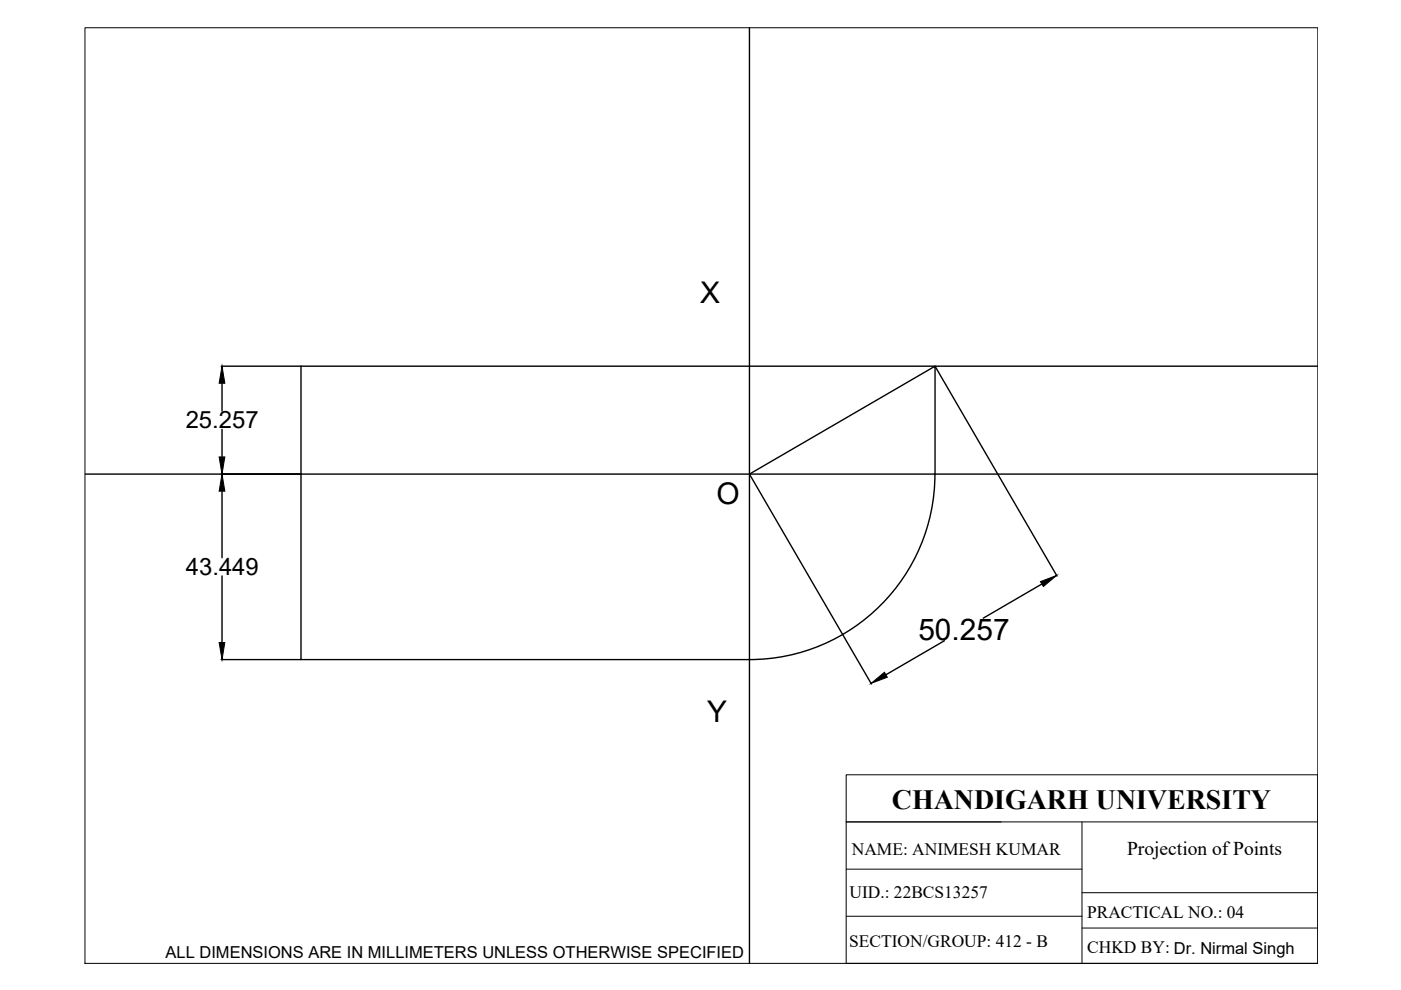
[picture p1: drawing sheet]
<svg xmlns="http://www.w3.org/2000/svg" width="297mm" height="210mm" viewBox="0 0 297 210" stroke-linecap="round" stroke-linejoin="round" font-family="sans-serif">
<!-- layer: thick continuous -->
<g fill="none" stroke="#000" stroke-width=".3">
<path d="M158.9 5.9v198.3M46.9 77.6h232.5M63.8 77.6v62.2h95.1a39.4 39.4 0 0 0 39.3-39.3v-22.9l-39.3 22.9M198.3 77.7l25.8 44.5M47.1 81.3v5.8M47.1 91v5.9M18.1 100.5h261.3M47.1 104.1v14.2M158.9 100.6l25.9 44.4M46.9 139.8h16.9M47.1 122.1v14.1M200.2 135.8l-12.4 7.3"/>
<path d="M220.9 123.8l-12.4 7.3"/>
</g>
<path d="M46.5 96.9h1.2l-.6 3.6zM47.1 77.6l.6 3.7h-1.2zM47.1 100.5l.6 3.6h-1.2zM46.5 136.2h1.2l-.6 3.6zM220.6 123.3l3.4-1.3-2.8 2.4zM184.7 144.9l2.8-2.4 .6 1.1z" fill="#000" stroke="#000" stroke-width=".21"/>
<path d="M18 5.9h261.4v198.4h-261.4z" fill="none" stroke="#000" stroke-width=".21"/>
<!-- layer: 0 -->
<path d="M179.4 164.3h100v40h-100zM179.4 174.3h100M229.4 174.3v30M179.4 194.3h50M179.4 184.3h50M229.4 189.3h50M229.4 196.8h50" fill="none" stroke="#000" stroke-width=".21"/>
<g font-size="6.3">
<text x="148.5" y="64.3">X</text>
<text x="151.9" y="106.9">O</text>
<text x="194.7" y="135.7">50.257</text>
<text x="149.9" y="153">Y</text>
</g>
<text font-size="5.9" x="189.1" y="171.5">CHANDIGARH UNIVERSITY</text>
<g font-size="5.1">
<text x="39.4" y="90.8">25.257</text>
<text x="39.4" y="122">43.449</text>
</g>
<text font-size="4.1" x="239" y="181.3">Projection of Points</text>
<g font-size="3.7">
<text x="180.6" y="181.3">NAME: ANIMESH KUMAR</text>
<text x="180.1" y="190.5">UID.: 22BCS13257</text>
<text x="230.5" y="194.7">PRACTICAL NO.: 04</text>
<text x="180" y="200.8">SECTION/GROUP: 412 - B</text>
<text x="230.5" y="202.1">CHKD BY: Dr. Nirmal Singh</text>
</g>
<text font-size="3.5" x="35.1" y="203.2">ALL DIMENSIONS ARE IN MILLIMETERS UNLESS OTHERWISE SPECIFIED</text>
</svg>
